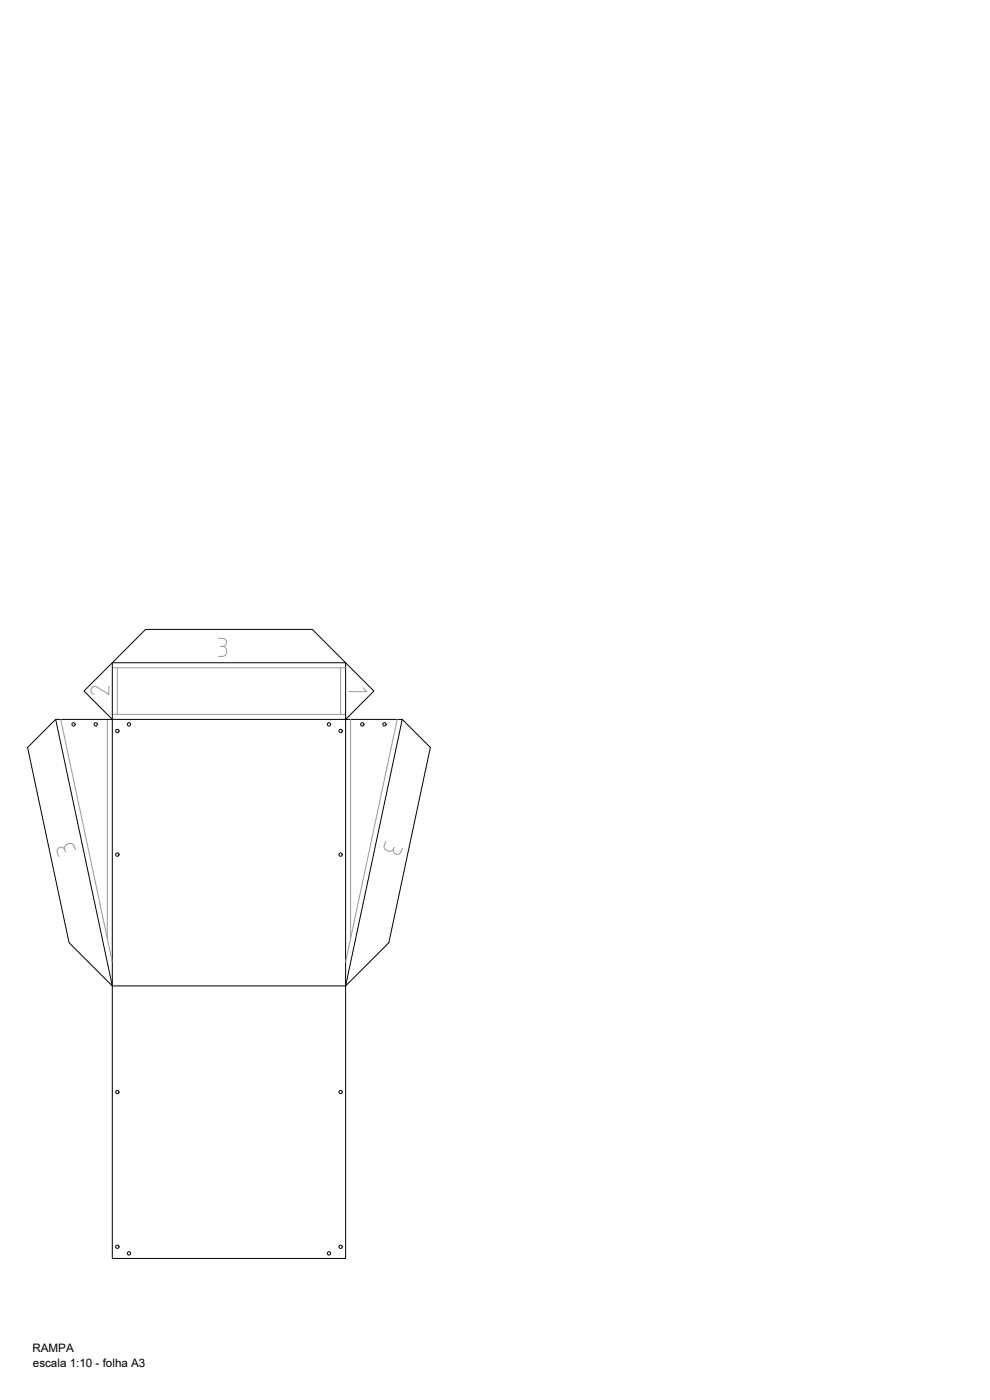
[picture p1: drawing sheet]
<svg xmlns="http://www.w3.org/2000/svg" width="297mm" height="420mm" viewBox="0 0 297 420" stroke-linecap="round" stroke-linejoin="round" font-family="sans-serif">
<!-- layer: 4. DOBRAS -->
<path d="M16.7 215.9l17 80M33.7 215.9v80h70v-80M33.7 215.9h70M33.7 215.9v-17h70v17M120.7 215.9l-17 80" fill="none" stroke="#000" stroke-width=".3"/>
<!-- layer: 3. CONTORNO -->
<path d="M18.2 215.9l15.5 72.8M32.2 215.9v65.7M33.7 214.4h70M33.7 200.4h70M35.2 200.4v14M102.2 200.4v14M105.2 215.9v65.7M119.2 215.9l-15.5 72.8" fill="none" stroke="#989898" stroke-width=".3"/>
<!-- layer: 1. CORTE -->
<path d="M25.2 207.4l18.5-18.5h50l18.5 18.5-8.5 8.5h17l8.4 8.4-12.4 58.6-13 13v81.8h-70v-81.8l-13-13-12.4-58.6 8.4-8.4h17z" fill="none" stroke="#000" stroke-width=".3"/>
<!-- layer: 2. GRAVURA -->
<g fill="none" stroke="#000" stroke-width=".3">
<circle cx="22.1" cy="217.4" r=".5"/>
<circle cx="28.7" cy="217.4" r=".5"/>
<circle cx="35.2" cy="219.4" r=".5"/>
<circle cx="38.7" cy="217.4" r=".5"/>
<circle cx="98.7" cy="217.4" r=".5"/>
<circle cx="102.2" cy="219.4" r=".5"/>
<circle cx="108.7" cy="217.4" r=".5"/>
<circle cx="115.3" cy="217.4" r=".5"/>
<circle cx="35.2" cy="256.5" r=".5"/>
<circle cx="102.2" cy="256.5" r=".5"/>
<circle cx="35.2" cy="327.8" r=".5"/>
<circle cx="102.2" cy="327.8" r=".5"/>
<circle cx="35.2" cy="374.2" r=".5"/>
<circle cx="38.7" cy="376.2" r=".5"/>
<circle cx="98.7" cy="376.2" r=".5"/>
<circle cx="102.2" cy="374.2" r=".5"/>
</g>
<!-- layer: 5. TEXTO -->
<path d="M65.6 191.6h1.2a1.2 1.2 0 0 1 1.2 1.2 1.2 1.2 0 0 1-1.2 1.2M66.1 194h.7M66.8 194a1.52 1.52 0 0 1 1.2 1.5 1.52 1.52 0 0 1-1.2 1.5h-1.2" fill="none" stroke="#989898" stroke-width=".3"/>
<g font-size="7.5" fill="#989898">
<text x="113.9" y="257.5">3</text>
<text x="15.9" y="258.2">3</text>
</g>
<text font-size="5.7" fill="#989898" x="26.1" y="209.5">2</text>
<text font-size="4.4" fill="#989898" x="103.4" y="208.8">1</text>
<g font-size="3.5">
<text x="9.7" y="405.7">RAMPA</text>
<text x="9.9" y="410.1">escala 1:10 - folha A3</text>
</g>
</svg>
